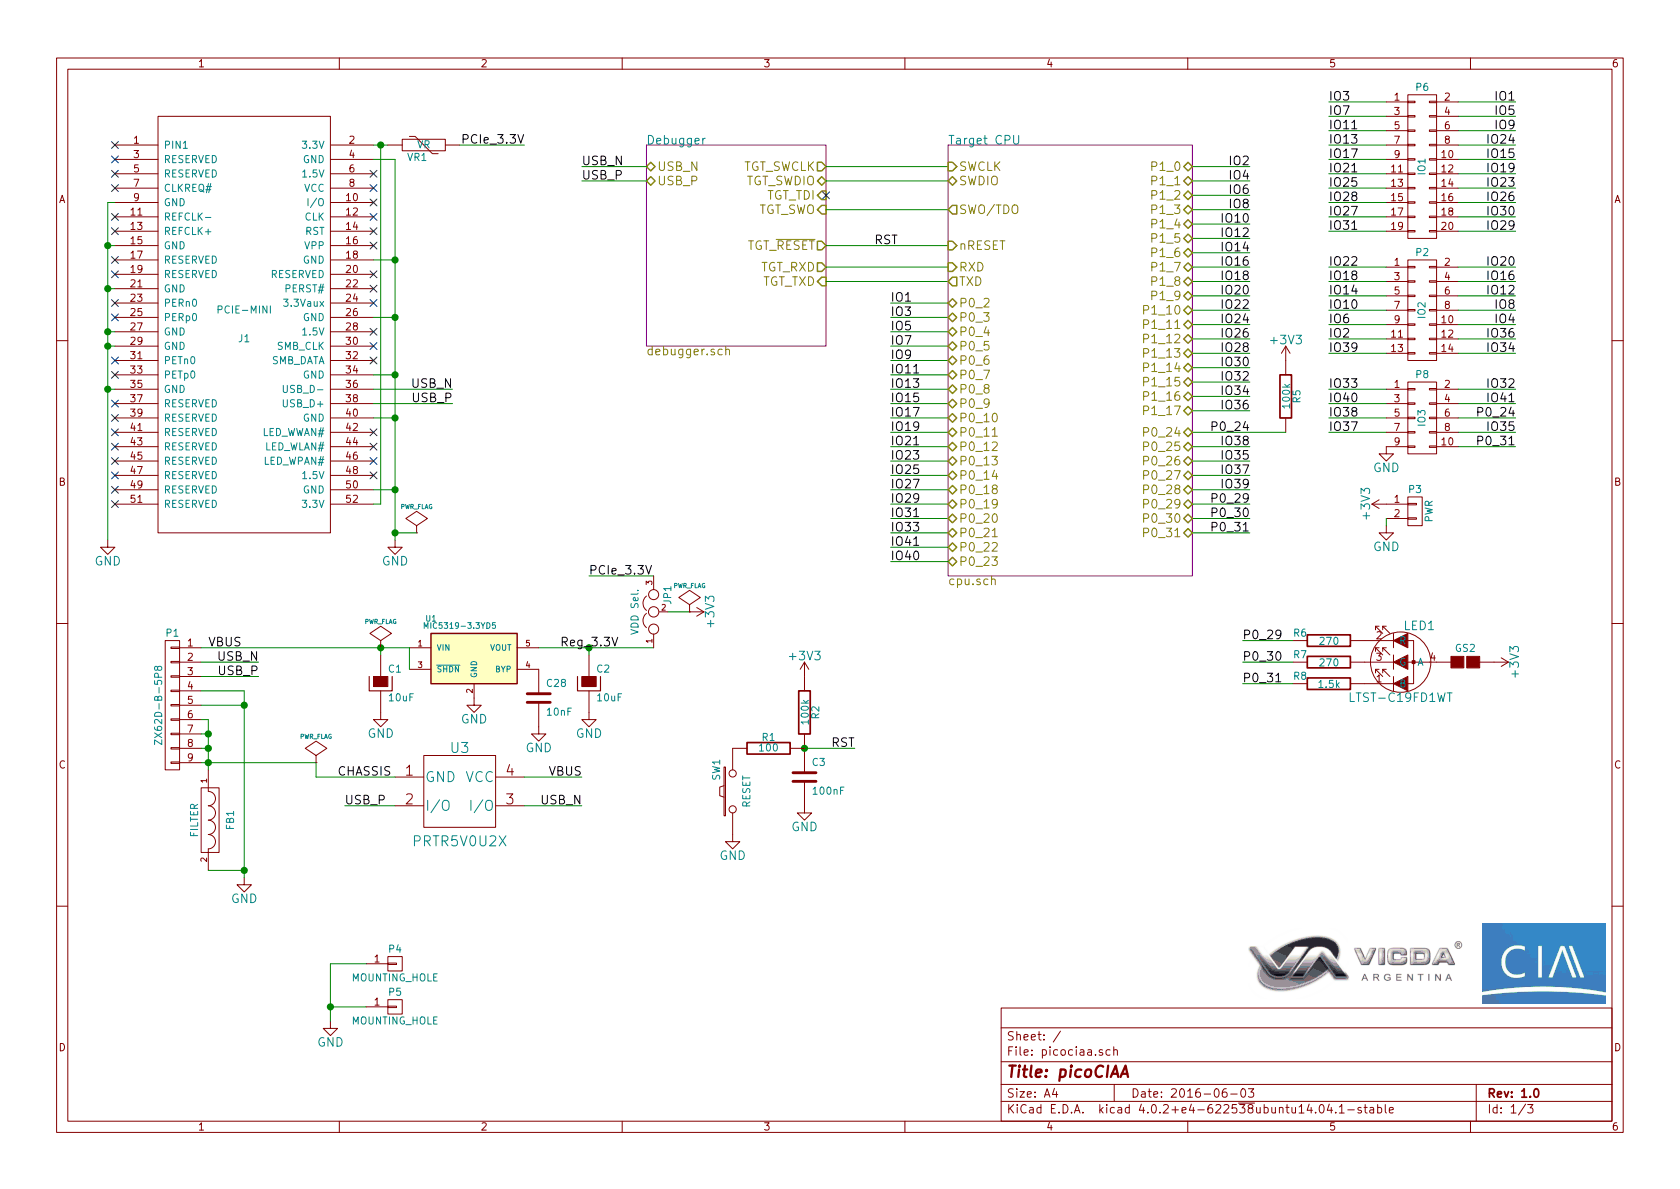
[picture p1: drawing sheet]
EESchema Schematic File Version 2
LIBS:picociaa-rescue
LIBS:power
LIBS:device
LIBS:transistors
LIBS:conn
LIBS:linear
LIBS:regul
LIBS:74xx
LIBS:cmos4000
LIBS:adc-dac
LIBS:memory
LIBS:xilinx
LIBS:microcontrollers
LIBS:dsp
LIBS:microchip
LIBS:analog_switches
LIBS:motorola
LIBS:texas
LIBS:intel
LIBS:audio
LIBS:interface
LIBS:digital-audio
LIBS:philips
LIBS:display
LIBS:cypress
LIBS:siliconi
LIBS:opto
LIBS:atmel
LIBS:contrib
LIBS:valves
LIBS:nxp_armmcu
LIBS:pcie-mini
LIBS:ft2232h
LIBS:lpc54102j512bd64
LIBS:PRTR5V0U2X
LIBS:93c56
LIBS:SMD_Sealing_Glass_Crystal
LIBS:led_arbg
LIBS:sw_push4
LIBS:logo
LIBS:picociaa-cache
EELAYER 25 0
EELAYER END
$Descr A4 11693 8268
encoding utf-8
Sheet 1 3
Title "picoCIAA"
Date "2016-06-03"
Rev "1.0"
Comp ""
Comment1 ""
Comment2 ""
Comment3 ""
Comment4 ""
$EndDescr
$Comp
L PCIE-MINI J1
U 1 1
P 1700 2250
F 0 "J1" H 1700 2150 50  0000 C CNN
F 1 "PCIE-MINI" H 1700 2350 50  0000 C CNN
F 2 "pciestuff:miniPCIeConn" H 1700 2250 50  0001 C CNN
F 3 "DOCUMENTATION" H 1700 850 50  0001 C CNN
	1    1700 2250
	1    0    0    -1  
$EndComp
$Comp
L GND #PWR01
U 1 1
P 750 3750
F 0 "#PWR01" H 750 3500 60  0001 C CNN
F 1 "GND" H 750 3600 60  0000 C CNN
F 2 "" H 750 3750 60  0000 C CNN
F 3 "" H 750 3750 60  0000 C CNN
	1    750  3750
	1    0    0    -1  
$EndComp
Wire Wire Line
	750  1400 750  3750
Wire Wire Line
	750  1400 800  1400
Wire Wire Line
	800  1700 750  1700
Connection ~ 750  1700
Wire Wire Line
	800  2000 750  2000
Connection ~ 750  2000
Wire Wire Line
	800  2300 750  2300
Connection ~ 750  2300
Wire Wire Line
	800  2400 750  2400
Connection ~ 750  2400
Wire Wire Line
	800  2700 750  2700
Connection ~ 750  2700
Wire Wire Line
	2600 1000 2700 1000
Wire Wire Line
	2650 3500 2600 3500
Connection ~ 2650 1000
$Comp
L VR VR1
U 1 1
P 2950 1000
F 0 "VR1" V 3010 954 50  0000 C TNN
F 1 "VR" V 2950 1000 50  0000 C CNN
F 2 "Resistors_SMD:R_1206" H 2950 1000 60  0001 C CNN
F 3 "" H 2950 1000 60  0000 C CNN
	1    2950 1000
	0    1    1    0   
$EndComp
Wire Wire Line
	3200 1000 3650 1000
Wire Wire Line
	2650 1000 2650 3500
$Comp
L GND #PWR02
U 1 1
P 2750 3750
F 0 "#PWR02" H 2750 3500 60  0001 C CNN
F 1 "GND" H 2750 3600 60  0000 C CNN
F 2 "" H 2750 3750 60  0000 C CNN
F 3 "" H 2750 3750 60  0000 C CNN
	1    2750 3750
	1    0    0    -1  
$EndComp
Wire Wire Line
	2750 3400 2600 3400
Wire Wire Line
	2750 1100 2750 3750
Wire Wire Line
	2600 2900 2750 2900
Connection ~ 2750 3400
Wire Wire Line
	2600 2600 2750 2600
Connection ~ 2750 2900
Wire Wire Line
	2600 2200 2750 2200
Connection ~ 2750 2600
Wire Wire Line
	2600 1800 2750 1800
Connection ~ 2750 2200
Wire Wire Line
	2750 1100 2600 1100
Connection ~ 2750 1800
NoConn ~ 800  3500
NoConn ~ 800  3400
NoConn ~ 800  3300
NoConn ~ 800  3200
NoConn ~ 800  3100
NoConn ~ 800  3000
NoConn ~ 800  2900
NoConn ~ 800  2800
NoConn ~ 800  2600
NoConn ~ 800  2500
NoConn ~ 800  2200
NoConn ~ 800  2100
NoConn ~ 800  1900
NoConn ~ 800  1800
NoConn ~ 800  1600
NoConn ~ 800  1500
NoConn ~ 800  1300
NoConn ~ 800  1200
NoConn ~ 800  1100
NoConn ~ 800  1000
NoConn ~ 2600 1200
NoConn ~ 2600 1300
NoConn ~ 2600 1400
NoConn ~ 2600 1500
NoConn ~ 2600 1600
NoConn ~ 2600 1700
NoConn ~ 2600 1900
NoConn ~ 2600 2000
NoConn ~ 2600 2100
NoConn ~ 2600 2300
NoConn ~ 2600 2400
NoConn ~ 2600 2500
NoConn ~ 2600 3000
NoConn ~ 2600 3100
NoConn ~ 2600 3200
NoConn ~ 2600 3300
$Sheet
S 4500 1000 1250 1400
U 55F812BF
F0 "Debugger" 60
F1 "debugger.sch" 60
F2 "USB_N" B L 4500 1150 60 
F3 "USB_P" B L 4500 1250 60 
F4 "TGT_RXD" O R 5750 1850 60 
F5 "TGT_TXD" I R 5750 1950 60 
F6 "TGT_SWCLK" O R 5750 1150 60 
F7 "TGT_SWDIO" B R 5750 1250 60 
F8 "TGT_~RESET~" O R 5750 1700 60 
F9 "TGT_TDI" I R 5750 1350 60 
F10 "TGT_SWO" I R 5750 1450 60 
$EndSheet
$Comp
L CONN_01X09 P1
U 1 1
P 1200 4900
F 0 "P1" H 1200 5400 50  0000 C CNN
F 1 "ZX62D-B-5P8" V 1300 4900 50  0000 C CNN
F 2 "MicroUSB-ZX62AB:USB_microAB_ZX62-AB&B-5PA-11" H 1200 4900 60  0001 C CNN
F 3 "" H 1200 4900 60  0000 C CNN
	1    1200 4900
	-1   0    0    -1  
$EndComp
Wire Wire Line
	2600 2700 3150 2700
Wire Wire Line
	2600 2800 3150 2800
Wire Wire Line
	1800 4600 1400 4600
Wire Wire Line
	1800 4700 1400 4700
$Comp
L GND #PWR03
U 1 1
P 3300 4850
F 0 "#PWR03" H 3300 4600 60  0001 C CNN
F 1 "GND" H 3300 4700 60  0000 C CNN
F 2 "" H 3300 4850 60  0000 C CNN
F 3 "" H 3300 4850 60  0000 C CNN
	1    3300 4850
	1    0    0    -1  
$EndComp
$Comp
L CAPAPOL C1
U 1 1
P 2650 4750
F 0 "C1" H 2700 4850 50  0000 L CNN
F 1 "10uF" H 2700 4650 50  0000 L CNN
F 2 "Capacitors_Tantalum_SMD:TantalC_SizeA_EIA-3216_Reflow" H 2750 4600 30  0001 C CNN
F 3 "" H 2650 4750 300 0000 C CNN
	1    2650 4750
	1    0    0    -1  
$EndComp
Wire Wire Line
	2650 4550 2650 4500
Connection ~ 2650 4500
$Comp
L GND #PWR04
U 1 1
P 2650 4950
F 0 "#PWR04" H 2650 4700 60  0001 C CNN
F 1 "GND" H 2650 4800 60  0000 C CNN
F 2 "" H 2650 4950 60  0000 C CNN
F 3 "" H 2650 4950 60  0000 C CNN
	1    2650 4950
	1    0    0    -1  
$EndComp
$Comp
L CAPAPOL C2
U 1 1
P 4100 4750
F 0 "C2" H 4150 4850 50  0000 L CNN
F 1 "10uF" H 4150 4650 50  0000 L CNN
F 2 "Capacitors_Tantalum_SMD:TantalC_SizeA_EIA-3216_Reflow" H 4200 4600 30  0001 C CNN
F 3 "" H 4100 4750 300 0000 C CNN
	1    4100 4750
	1    0    0    -1  
$EndComp
$Comp
L GND #PWR05
U 1 1
P 4100 4950
F 0 "#PWR05" H 4100 4700 60  0001 C CNN
F 1 "GND" H 4100 4800 60  0000 C CNN
F 2 "" H 4100 4950 60  0000 C CNN
F 3 "" H 4100 4950 60  0000 C CNN
	1    4100 4950
	1    0    0    -1  
$EndComp
Wire Wire Line
	4100 4550 4100 4500
Wire Wire Line
	3750 4500 4550 4500
Connection ~ 4100 4500
$Comp
L +3V3 #PWR06
U 1 1
P 4800 4250
F 0 "#PWR06" H 4800 4100 60  0001 C CNN
F 1 "+3V3" H 4800 4390 60  0000 C CNN
F 2 "" H 4800 4250 60  0000 C CNN
F 3 "" H 4800 4250 60  0000 C CNN
	1    4800 4250
	0    1    1    0   
$EndComp
Wire Wire Line
	4800 4250 4650 4250
Wire Wire Line
	4100 4000 4550 4000
Text Label 3650 1000 2    60   ~ 0
PCIe_3.3V
Text Label 4100 4000 0    60   ~ 0
PCIe_3.3V
$Comp
L FILTER FB1
U 1 1
P 1450 5700
F 0 "FB1" H 1450 5850 50  0000 C CNN
F 1 "FILTER" H 1450 5600 50  0000 C CNN
F 2 "Resistors_SMD:R_0603" H 1450 5700 60  0001 C CNN
F 3 "" H 1450 5700 60  0000 C CNN
	1    1450 5700
	0    1    1    0   
$EndComp
Wire Wire Line
	1400 5000 1450 5000
Wire Wire Line
	1450 5000 1450 5350
Connection ~ 1450 5300
Wire Wire Line
	1400 5200 1450 5200
Connection ~ 1450 5200
Wire Wire Line
	1400 5100 1450 5100
Connection ~ 1450 5100
$Comp
L GND #PWR07
U 1 1
P 1700 6100
F 0 "#PWR07" H 1700 5850 60  0001 C CNN
F 1 "GND" H 1700 5950 60  0000 C CNN
F 2 "" H 1700 6100 60  0000 C CNN
F 3 "" H 1700 6100 60  0000 C CNN
	1    1700 6100
	1    0    0    -1  
$EndComp
Wire Wire Line
	1700 4800 1700 6100
Wire Wire Line
	1700 4900 1400 4900
Wire Wire Line
	1400 4800 1700 4800
Connection ~ 1700 4900
Wire Wire Line
	1450 6050 1700 6050
Connection ~ 1700 6050
Text Label 1450 4500 0    60   ~ 0
VBUS
$Comp
L PRTR5V0U2X U3
U 1 1
P 3200 5500
F 0 "U3" H 3200 5800 70  0000 C CNN
F 1 "PRTR5V0U2X" H 3200 5150 70  0000 C CNN
F 2 "TO_SOT_Packages_SMD:SOT-143" H 4750 4850 60  0001 C CNN
F 3 "" H 4750 4850 60  0000 C CNN
	1    3200 5500
	1    0    0    -1  
$EndComp
Wire Wire Line
	2400 5600 2750 5600
Wire Wire Line
	4050 5600 3650 5600
Text Label 4050 5400 2    60   ~ 0
VBUS
Wire Wire Line
	4050 5400 3650 5400
Wire Wire Line
	1400 5300 2200 5300
Wire Wire Line
	2200 5300 2200 5400
Wire Wire Line
	2200 5400 2750 5400
Text Label 2350 5400 0    60   ~ 0
CHASSIS
Text Label 3150 2700 2    60   ~ 0
USB_N
Wire Wire Line
	4050 1150 4500 1150
Text Label 4050 1250 0    60   ~ 0
USB_P
Wire Wire Line
	4050 1250 4500 1250
Wire Wire Line
	5750 1850 6600 1850
Wire Wire Line
	5750 1950 6600 1950
$Comp
L JUMPER3 JP1
U 1 1
P 4550 4250
F 0 "JP1" H 4600 4150 50  0000 L CNN
F 1 "VDD Sel." H 4550 4350 50  0000 C BNN
F 2 "Pin_Headers:Pin_Header_Straight_1x03_Pitch2.00mm" H 4550 4250 60  0001 C CNN
F 3 "" H 4550 4250 60  0000 C CNN
	1    4550 4250
	0    -1   -1   0   
$EndComp
$Comp
L CONN_02X07 P2
U 1 1
P 9900 2150
F 0 "P2" H 9900 2550 50  0000 C CNN
F 1 "IO2" V 9900 2150 50  0000 C CNN
F 2 "Pin_Headers:Pin_Header_Straight_2x07_Pitch2.00mm" H 9900 1200 60  0001 C CNN
F 3 "" H 9900 1200 60  0000 C CNN
	1    9900 2150
	1    0    0    -1  
$EndComp
Wire Wire Line
	10550 700  10150 700 
$Comp
L C-RESCUE-picociaa C3
U 1 1
P 5600 5400
F 0 "C3" H 5650 5500 50  0000 L CNN
F 1 "100nF" H 5650 5300 50  0000 L CNN
F 2 "Capacitors_SMD:C_0603" H 5638 5250 30  0001 C CNN
F 3 "" H 5600 5400 60  0000 C CNN
	1    5600 5400
	1    0    0    -1  
$EndComp
$Comp
L GND #PWR08
U 1 1
P 5600 5600
F 0 "#PWR08" H 5600 5350 60  0001 C CNN
F 1 "GND" H 5600 5450 60  0000 C CNN
F 2 "" H 5600 5600 60  0000 C CNN
F 3 "" H 5600 5600 60  0000 C CNN
	1    5600 5600
	1    0    0    -1  
$EndComp
$Comp
L R-RESCUE-picociaa R2
U 1 1
P 5600 4950
F 0 "R2" V 5680 4950 50  0000 C CNN
F 1 "100k" V 5607 4951 50  0000 C CNN
F 2 "Resistors_SMD:R_0603" V 5530 4950 30  0001 C CNN
F 3 "" H 5600 4950 30  0000 C CNN
	1    5600 4950
	1    0    0    -1  
$EndComp
$Comp
L +3V3 #PWR09
U 1 1
P 5600 4700
F 0 "#PWR09" H 5600 4550 60  0001 C CNN
F 1 "+3V3" H 5600 4840 60  0000 C CNN
F 2 "" H 5600 4700 60  0000 C CNN
F 3 "" H 5600 4700 60  0000 C CNN
	1    5600 4700
	1    0    0    -1  
$EndComp
Text Label 5950 5200 2    60   ~ 0
RST
Wire Wire Line
	5950 5200 5600 5200
Connection ~ 5600 5200
$Comp
L LED_ARBG LED1
U 1 1
P 9750 4600
F 0 "LED1" H 9620 4850 60  0000 C CNN
F 1 "LTST-C19FD1WT" H 9750 4350 60  0000 C CNN
F 2 "plcc4:PLCC-4" H 9750 4600 60  0001 C CNN
F 3 "" H 9750 4600 60  0000 C CNN
	1    9750 4600
	-1   0    0    -1  
$EndComp
$Comp
L +3V3 #PWR010
U 1 1
P 10400 4600
F 0 "#PWR010" H 10400 4450 60  0001 C CNN
F 1 "+3V3" H 10400 4740 60  0000 C CNN
F 2 "" H 10400 4600 60  0000 C CNN
F 3 "" H 10400 4600 60  0000 C CNN
	1    10400 4600
	0    1    1    0   
$EndComp
$Comp
L GS2 GS2
U 1 1
P 10200 4600
F 0 "GS2" V 10300 4600 50  0000 C CNN
F 1 "GS2" H 10300 4451 40  0001 C CNN
F 2 "Connect:GS2" V 10274 4600 30  0001 C CNN
F 3 "" H 10200 4600 60  0000 C CNN
	1    10200 4600
	0    -1   -1   0   
$EndComp
$Comp
L R-RESCUE-picociaa R6
U 1 1
P 9250 4450
F 0 "R6" V 9200 4250 50  0000 C CNN
F 1 "270" V 9257 4451 50  0000 C CNN
F 2 "Resistors_SMD:R_0603" V 9180 4450 30  0001 C CNN
F 3 "" H 9250 4450 30  0000 C CNN
	1    9250 4450
	0    1    1    0   
$EndComp
$Comp
L R-RESCUE-picociaa R7
U 1 1
P 9250 4600
F 0 "R7" V 9200 4400 50  0000 C CNN
F 1 "270" V 9257 4601 50  0000 C CNN
F 2 "Resistors_SMD:R_0603" V 9180 4600 30  0001 C CNN
F 3 "" H 9250 4600 30  0000 C CNN
	1    9250 4600
	0    1    1    0   
$EndComp
$Comp
L R-RESCUE-picociaa R8
U 1 1
P 9250 4750
F 0 "R8" V 9200 4550 50  0000 C CNN
F 1 "1.5k" V 9257 4751 50  0000 C CNN
F 2 "Resistors_SMD:R_0603" V 9180 4750 30  0001 C CNN
F 3 "" H 9250 4750 30  0000 C CNN
	1    9250 4750
	0    1    1    0   
$EndComp
Wire Wire Line
	8650 4450 9000 4450
Wire Wire Line
	8650 4600 9000 4600
Wire Wire Line
	8650 4750 9000 4750
Text Label 8650 4450 0    60   ~ 0
P0_29
Text Label 8650 4600 0    60   ~ 0
P0_30
$Comp
L R-RESCUE-picociaa R5
U 1 1
P 8950 2750
F 0 "R5" V 9030 2750 50  0000 C CNN
F 1 "100k" V 8957 2751 50  0000 C CNN
F 2 "Resistors_SMD:R_0603" V 8880 2750 30  0001 C CNN
F 3 "" H 8950 2750 30  0000 C CNN
	1    8950 2750
	1    0    0    -1  
$EndComp
$Comp
L +3V3 #PWR011
U 1 1
P 8950 2500
F 0 "#PWR011" H 8950 2350 60  0001 C CNN
F 1 "+3V3" H 8950 2640 60  0000 C CNN
F 2 "" H 8950 2500 60  0000 C CNN
F 3 "" H 8950 2500 60  0000 C CNN
	1    8950 2500
	1    0    0    -1  
$EndComp
Text Label 8650 4750 0    60   ~ 0
P0_31
Wire Wire Line
	8300 3000 8950 3000
Wire Wire Line
	8300 3500 8700 3500
Wire Wire Line
	8300 3600 8700 3600
Wire Wire Line
	8300 3700 8700 3700
Text Label 8700 3700 2    60   ~ 0
P0_31
Text Label 8700 3000 2    60   ~ 0
P0_24
Text Label 8700 3500 2    60   ~ 0
P0_29
Text Label 8700 3600 2    60   ~ 0
P0_30
Text Label 10550 700  2    60   ~ 0
IO1
Wire Wire Line
	9250 700  9650 700 
Text Label 9250 700  0    60   ~ 0
IO3
Wire Wire Line
	10550 800  10150 800 
Text Label 10550 800  2    60   ~ 0
IO5
Wire Wire Line
	9250 800  9650 800 
Text Label 9250 800  0    60   ~ 0
IO7
Wire Wire Line
	10550 900  10150 900 
Text Label 10550 900  2    60   ~ 0
IO9
Wire Wire Line
	9250 900  9650 900 
Text Label 9250 900  0    60   ~ 0
IO11
Wire Wire Line
	9250 1000 9650 1000
Text Label 9250 1000 0    60   ~ 0
IO13
Wire Wire Line
	10550 1100 10150 1100
Text Label 10550 1100 2    60   ~ 0
IO15
Wire Wire Line
	9250 1100 9650 1100
Text Label 9250 1100 0    60   ~ 0
IO17
Wire Wire Line
	10550 1200 10150 1200
Text Label 10550 1200 2    60   ~ 0
IO19
Wire Wire Line
	9250 1200 9650 1200
Text Label 9250 1200 0    60   ~ 0
IO21
Wire Wire Line
	10550 1300 10150 1300
Text Label 10550 1300 2    60   ~ 0
IO23
Wire Wire Line
	10550 1000 10150 1000
Text Label 10550 1000 2    60   ~ 0
IO24
Wire Wire Line
	9250 1300 9650 1300
$Comp
L +3V3 #PWR012
U 1 1
P 9650 3500
F 0 "#PWR012" H 9650 3350 60  0001 C CNN
F 1 "+3V3" H 9650 3640 60  0000 C CNN
F 2 "" H 9650 3500 60  0000 C CNN
F 3 "" H 9650 3500 60  0000 C CNN
	1    9650 3500
	0    -1   -1   0   
$EndComp
$Comp
L CONN_01X02 P3
U 1 1
P 9850 3550
F 0 "P3" H 9850 3700 50  0000 C CNN
F 1 "PWR" V 9950 3550 50  0000 C CNN
F 2 "Pin_Headers:Pin_Header_Straight_1x02_Pitch2.00mm" H 9850 3550 60  0001 C CNN
F 3 "" H 9850 3550 60  0000 C CNN
	1    9850 3550
	1    0    0    -1  
$EndComp
$Comp
L GND #PWR013
U 1 1
P 9650 3650
F 0 "#PWR013" H 9650 3400 60  0001 C CNN
F 1 "GND" H 9650 3500 60  0000 C CNN
F 2 "" H 9650 3650 60  0000 C CNN
F 3 "" H 9650 3650 60  0000 C CNN
	1    9650 3650
	1    0    0    -1  
$EndComp
Wire Wire Line
	9650 3650 9650 3600
Wire Wire Line
	6200 2100 6600 2100
Text Label 6200 2100 0    60   ~ 0
IO1
Wire Wire Line
	6200 2200 6600 2200
Text Label 6200 2200 0    60   ~ 0
IO3
Wire Wire Line
	6200 2300 6600 2300
Text Label 6200 2300 0    60   ~ 0
IO5
Wire Wire Line
	6200 2400 6600 2400
Text Label 6200 2400 0    60   ~ 0
IO7
Wire Wire Line
	6200 2500 6600 2500
Text Label 6200 2500 0    60   ~ 0
IO9
Wire Wire Line
	6200 2600 6600 2600
Text Label 6200 2600 0    60   ~ 0
IO11
Wire Wire Line
	6200 2700 6600 2700
Text Label 6200 2700 0    60   ~ 0
IO13
Wire Wire Line
	6200 2800 6600 2800
Text Label 6200 2800 0    60   ~ 0
IO15
Wire Wire Line
	6200 2900 6600 2900
Text Label 6200 2900 0    60   ~ 0
IO17
Wire Wire Line
	6200 3000 6600 3000
Text Label 6200 3000 0    60   ~ 0
IO19
Wire Wire Line
	6200 3100 6600 3100
Text Label 6200 3100 0    60   ~ 0
IO21
Wire Wire Line
	6200 3200 6600 3200
Text Label 6200 3200 0    60   ~ 0
IO23
Wire Wire Line
	6200 3300 6600 3300
Text Label 6200 3300 0    60   ~ 0
IO25
Wire Wire Line
	6200 3400 6600 3400
Text Label 6200 3400 0    60   ~ 0
IO27
Wire Wire Line
	6200 3500 6600 3500
Text Label 6200 3500 0    60   ~ 0
IO29
Wire Wire Line
	6200 3600 6600 3600
Text Label 6200 3600 0    60   ~ 0
IO31
Wire Wire Line
	6200 3700 6600 3700
Text Label 6200 3700 0    60   ~ 0
IO33
Wire Wire Line
	8700 3200 8300 3200
Text Label 8700 3200 2    60   ~ 0
IO35
Wire Wire Line
	8700 3300 8300 3300
Text Label 8700 3300 2    60   ~ 0
IO37
Wire Wire Line
	8700 3400 8300 3400
Text Label 8700 3400 2    60   ~ 0
IO39
Wire Wire Line
	8700 1150 8300 1150
Text Label 8700 1150 2    60   ~ 0
IO2
Wire Wire Line
	8700 1250 8300 1250
Text Label 8700 1250 2    60   ~ 0
IO4
Wire Wire Line
	8700 1350 8300 1350
Text Label 8700 1350 2    60   ~ 0
IO6
Wire Wire Line
	8700 1450 8300 1450
Text Label 8700 1450 2    60   ~ 0
IO8
Wire Wire Line
	8700 1550 8300 1550
Text Label 8700 1550 2    60   ~ 0
IO10
Wire Wire Line
	8700 1650 8300 1650
Text Label 8700 1650 2    60   ~ 0
IO12
Wire Wire Line
	8700 1750 8300 1750
Text Label 8700 1750 2    60   ~ 0
IO14
Wire Wire Line
	8700 1850 8300 1850
Text Label 8700 1850 2    60   ~ 0
IO16
Wire Wire Line
	8700 1950 8300 1950
Text Label 8700 1950 2    60   ~ 0
IO18
Wire Wire Line
	8700 2050 8300 2050
Text Label 8700 2050 2    60   ~ 0
IO20
Wire Wire Line
	8700 2150 8300 2150
Text Label 8700 2150 2    60   ~ 0
IO22
Wire Wire Line
	8700 2250 8300 2250
Text Label 8700 2250 2    60   ~ 0
IO24
Wire Wire Line
	8700 2350 8300 2350
Text Label 8700 2350 2    60   ~ 0
IO26
Wire Wire Line
	8700 2450 8300 2450
Text Label 8700 2450 2    60   ~ 0
IO28
Wire Wire Line
	8700 2550 8300 2550
Text Label 8700 2550 2    60   ~ 0
IO30
Wire Wire Line
	8700 2650 8300 2650
Text Label 8700 2650 2    60   ~ 0
IO32
Wire Wire Line
	8700 2750 8300 2750
Text Label 8700 2750 2    60   ~ 0
IO34
Wire Wire Line
	8700 2850 8300 2850
Text Label 8700 2850 2    60   ~ 0
IO36
Wire Wire Line
	8700 3100 8300 3100
Text Label 8700 3100 2    60   ~ 0
IO38
$Comp
L PWR_FLAG #FLG014
U 1 1
P 2200 5300
F 0 "#FLG014" H 2200 5395 30  0001 C CNN
F 1 "PWR_FLAG" H 2200 5480 30  0000 C CNN
F 2 "" H 2200 5300 60  0000 C CNN
F 3 "" H 2200 5300 60  0000 C CNN
	1    2200 5300
	1    0    0    -1  
$EndComp
$Comp
L PWR_FLAG #FLG015
U 1 1
P 2650 4500
F 0 "#FLG015" H 2650 4595 30  0001 C CNN
F 1 "PWR_FLAG" H 2650 4680 30  0000 C CNN
F 2 "" H 2650 4500 60  0000 C CNN
F 3 "" H 2650 4500 60  0000 C CNN
	1    2650 4500
	1    0    0    -1  
$EndComp
$Comp
L PWR_FLAG #FLG016
U 1 1
P 4800 4250
F 0 "#FLG016" H 4800 4345 30  0001 C CNN
F 1 "PWR_FLAG" H 4800 4430 30  0000 C CNN
F 2 "" H 4800 4250 60  0000 C CNN
F 3 "" H 4800 4250 60  0000 C CNN
	1    4800 4250
	1    0    0    -1  
$EndComp
$Comp
L PWR_FLAG #FLG017
U 1 1
P 2900 3700
F 0 "#FLG017" H 2900 3795 30  0001 C CNN
F 1 "PWR_FLAG" H 2900 3880 30  0000 C CNN
F 2 "" H 2900 3700 60  0000 C CNN
F 3 "" H 2900 3700 60  0000 C CNN
	1    2900 3700
	1    0    0    -1  
$EndComp
Wire Wire Line
	2900 3700 2750 3700
Connection ~ 2750 3700
$Comp
L CONN_01X01 P4
U 1 1
P 2750 6700
F 0 "P4" H 2750 6800 50  0000 C CNN
F 1 "MOUNTING_HOLE" H 2750 6600 50  0000 C CNN
F 2 "footprints:PIN_ARRAY_1" H 2750 6700 60  0001 C CNN
F 3 "" H 2750 6700 60  0000 C CNN
	1    2750 6700
	1    0    0    -1  
$EndComp
$Comp
L GND #PWR018
U 1 1
P 2300 7100
F 0 "#PWR018" H 2300 6850 60  0001 C CNN
F 1 "GND" H 2300 6950 60  0000 C CNN
F 2 "" H 2300 7100 60  0000 C CNN
F 3 "" H 2300 7100 60  0000 C CNN
	1    2300 7100
	1    0    0    -1  
$EndComp
Wire Wire Line
	2300 6700 2300 7100
Wire Wire Line
	2300 6700 2550 6700
Wire Wire Line
	2550 7000 2300 7000
Connection ~ 2300 7000
$Comp
L CONN_01X01 P5
U 1 1
P 2750 7000
F 0 "P5" H 2750 7100 50  0000 C CNN
F 1 "MOUNTING_HOLE" H 2750 6900 50  0000 C CNN
F 2 "footprints:PIN_ARRAY_1" H 2750 7000 60  0001 C CNN
F 3 "" H 2750 7000 60  0000 C CNN
	1    2750 7000
	1    0    0    -1  
$EndComp
Wire Wire Line
	9250 1850 9650 1850
Text Label 9250 1850 0    60   ~ 0
IO22
Wire Wire Line
	10550 1850 10150 1850
Text Label 10550 1850 2    60   ~ 0
IO20
Wire Wire Line
	9250 1950 9650 1950
Text Label 9250 1950 0    60   ~ 0
IO18
Wire Wire Line
	10550 1950 10150 1950
Text Label 10550 1950 2    60   ~ 0
IO16
Wire Wire Line
	9250 2050 9650 2050
Text Label 9250 2050 0    60   ~ 0
IO14
Wire Wire Line
	10550 2050 10150 2050
Text Label 10550 2050 2    60   ~ 0
IO12
Wire Wire Line
	9250 2150 9650 2150
Text Label 9250 2150 0    60   ~ 0
IO10
Wire Wire Line
	10550 2150 10150 2150
Text Label 10550 2150 2    60   ~ 0
IO8
Wire Wire Line
	9250 2250 9650 2250
Text Label 9250 2250 0    60   ~ 0
IO6
Wire Wire Line
	10550 2250 10150 2250
Text Label 10550 2250 2    60   ~ 0
IO4
Wire Wire Line
	9250 2350 9650 2350
Text Label 9250 2350 0    60   ~ 0
IO2
Wire Wire Line
	10550 2350 10150 2350
Text Label 10550 2350 2    60   ~ 0
IO36
Wire Wire Line
	10550 2450 10150 2450
Text Label 10550 2450 2    60   ~ 0
IO34
Wire Wire Line
	9250 2450 9650 2450
Text Label 9250 2450 0    60   ~ 0
IO39
$Comp
L APE8865Y5-12-HF-3 U1
U 1 1
P 3300 4550
F 0 "U1" H 3000 4800 40  0000 C CNN
F 1 "MIC5319-3.3YD5" H 3200 4750 40  0000 C CNN
F 2 "TO_SOT_Packages_SMD:SOT-23-5" H 3300 4650 35  0001 C CIN
F 3 "" H 3300 4550 60  0000 C CNN
	1    3300 4550
	1    0    0    -1  
$EndComp
Wire Wire Line
	2850 4500 2850 4650
$Comp
L C-RESCUE-picociaa C28
U 1 1
P 3750 4850
F 0 "C28" H 3800 4950 50  0000 L CNN
F 1 "10nF" H 3800 4750 50  0000 L CNN
F 2 "Capacitors_SMD:C_0603" H 3788 4700 30  0001 C CNN
F 3 "" H 3750 4850 60  0000 C CNN
	1    3750 4850
	1    0    0    -1  
$EndComp
$Comp
L GND #PWR019
U 1 1
P 3750 5050
F 0 "#PWR019" H 3750 4800 60  0001 C CNN
F 1 "GND" H 3750 4900 60  0000 C CNN
F 2 "" H 3750 5050 60  0000 C CNN
F 3 "" H 3750 5050 60  0000 C CNN
	1    3750 5050
	1    0    0    -1  
$EndComp
$Comp
L GND #PWR020
U 1 1
P 5100 5800
F 0 "#PWR020" H 5100 5550 60  0001 C CNN
F 1 "GND" H 5100 5650 60  0000 C CNN
F 2 "" H 5100 5800 60  0000 C CNN
F 3 "" H 5100 5800 60  0000 C CNN
	1    5100 5800
	1    0    0    -1  
$EndComp
$Comp
L SW_PUSH SW1
U 1 1
P 5100 5500
F 0 "SW1" H 5250 5610 50  0000 C CNN
F 1 "RESET" H 5100 5400 50  0000 C CNN
F 2 "Buttons_Switches_SMD:SW_SPST_FSMSM" H 5100 5500 60  0001 C CNN
F 3 "" H 5100 5500 60  0000 C CNN
	1    5100 5500
	0    -1   -1   0   
$EndComp
$Comp
L R-RESCUE-picociaa R1
U 1 1
P 5350 5200
F 0 "R1" V 5430 5200 50  0000 C CNN
F 1 "100" V 5357 5201 50  0000 C CNN
F 2 "Resistors_SMD:R_0603" V 5280 5200 30  0001 C CNN
F 3 "" H 5350 5200 30  0000 C CNN
	1    5350 5200
	0    -1   -1   0   
$EndComp
Wire Wire Line
	10550 2900 10150 2900
Text Label 9250 3000 0    60   ~ 0
IO37
Wire Wire Line
	10550 3100 10150 3100
Text Label 10550 3000 2    60   ~ 0
IO35
Wire Wire Line
	10550 3000 10150 3000
Text Label 9250 2900 0    60   ~ 0
IO38
Text Label 10550 2900 2    60   ~ 0
P0_24
Wire Wire Line
	10550 2800 10150 2800
Text Label 9250 2700 0    60   ~ 0
IO33
Wire Wire Line
	9250 3000 9650 3000
Text Label 9250 1600 0    60   ~ 0
IO31
Wire Wire Line
	9250 1600 9650 1600
Text Label 10550 2700 2    60   ~ 0
IO32
Wire Wire Line
	9250 2900 9650 2900
Text Label 10550 1600 2    60   ~ 0
IO29
Wire Wire Line
	10550 1600 10150 1600
Text Label 10550 1500 2    60   ~ 0
IO30
Wire Wire Line
	10550 1500 10150 1500
Text Label 9250 1400 0    60   ~ 0
IO28
Text Label 9250 1500 0    60   ~ 0
IO27
Wire Wire Line
	9250 1500 9650 1500
Text Label 9250 1300 0    60   ~ 0
IO25
$Comp
L GND #PWR021
U 1 1
P 9650 3100
F 0 "#PWR021" H 9650 2850 60  0001 C CNN
F 1 "GND" H 9650 2950 60  0000 C CNN
F 2 "" H 9650 3100 60  0000 C CNN
F 3 "" H 9650 3100 60  0000 C CNN
	1    9650 3100
	1    0    0    -1  
$EndComp
Text Label 4050 1150 0    60   ~ 0
USB_N
Text Label 3150 2800 2    60   ~ 0
USB_P
Text Label 1800 4600 2    60   ~ 0
USB_N
Text Label 4050 5600 2    60   ~ 0
USB_N
Text Label 1800 4700 2    60   ~ 0
USB_P
Text Label 2400 5600 0    60   ~ 0
USB_P
Wire Wire Line
	1400 4500 2850 4500
Wire Wire Line
	5750 1700 6600 1700
NoConn ~ 5750 1350
Wire Wire Line
	5750 1150 6600 1150
Wire Wire Line
	5750 1250 6600 1250
Wire Wire Line
	6600 1450 5750 1450
$Sheet
S 6600 1000 1700 3000
U 55F814A2
F0 "Target CPU" 60
F1 "cpu.sch" 60
F2 "RXD" I L 6600 1850 60 
F3 "TXD" O L 6600 1950 60 
F4 "nRESET" I L 6600 1700 60 
F5 "P1_3" B R 8300 1450 60 
F6 "P1_4" B R 8300 1550 60 
F7 "P1_5" B R 8300 1650 60 
F8 "P1_6" B R 8300 1750 60 
F9 "P1_7" B R 8300 1850 60 
F10 "P1_8" B R 8300 1950 60 
F11 "P1_9" B R 8300 2050 60 
F12 "P1_10" B R 8300 2150 60 
F13 "P1_11" B R 8300 2250 60 
F14 "P1_12" B R 8300 2350 60 
F15 "P1_13" B R 8300 2450 60 
F16 "P1_14" B R 8300 2550 60 
F17 "P1_15" B R 8300 2650 60 
F18 "P1_16" B R 8300 2750 60 
F19 "P1_17" B R 8300 2850 60 
F20 "P1_0" B R 8300 1150 60 
F21 "P0_2" B L 6600 2100 60 
F22 "P1_1" B R 8300 1250 60 
F23 "P1_2" B R 8300 1350 60 
F24 "P0_3" B L 6600 2200 60 
F25 "P0_4" B L 6600 2300 60 
F26 "P0_5" B L 6600 2400 60 
F27 "P0_6" B L 6600 2500 60 
F28 "P0_7" B L 6600 2600 60 
F29 "P0_8" B L 6600 2700 60 
F30 "P0_9" B L 6600 2800 60 
F31 "P0_10" B L 6600 2900 60 
F32 "P0_11" B L 6600 3000 60 
F33 "P0_12" B L 6600 3100 60 
F34 "P0_13" B L 6600 3200 60 
F35 "P0_21" B L 6600 3700 60 
F36 "P0_22" B L 6600 3800 60 
F37 "P0_23" B L 6600 3900 60 
F38 "P0_25" B R 8300 3100 60 
F39 "P0_26" B R 8300 3200 60 
F40 "P0_27" B R 8300 3300 60 
F41 "P0_28" B R 8300 3400 60 
F42 "P0_24" B R 8300 3000 60 
F43 "P0_29" B R 8300 3500 60 
F44 "P0_30" B R 8300 3600 60 
F45 "P0_31" B R 8300 3700 60 
F46 "P0_14" B L 6600 3300 60 
F47 "SWO/TDO" O L 6600 1450 60 
F48 "SWCLK" I L 6600 1150 60 
F49 "SWDIO" B L 6600 1250 60 
F50 "P0_18" B L 6600 3400 60 
F51 "P0_19" B L 6600 3500 60 
F52 "P0_20" B L 6600 3600 60 
$EndSheet
$Comp
L CONN_02X05 P8
U 1 1
P 9900 2900
F 0 "P8" H 9900 3200 50  0000 C CNN
F 1 "IO3" V 9900 2900 50  0000 C CNN
F 2 "Pin_Headers:Pin_Header_Straight_2x05_Pitch2.00mm" H 9900 1700 50  0001 C CNN
F 3 "" H 9900 1700 50  0000 C CNN
	1    9900 2900
	1    0    0    -1  
$EndComp
Wire Wire Line
	6200 3800 6600 3800
Text Label 6200 3900 0    60   ~ 0
IO40
Wire Wire Line
	6200 3900 6600 3900
Wire Wire Line
	9250 2700 9650 2700
Text Label 9250 2800 0    60   ~ 0
IO40
Wire Wire Line
	10550 2700 10150 2700
Text Label 10550 3100 2    60   ~ 0
P0_31
Wire Wire Line
	9650 2800 9250 2800
Text Label 6250 1700 2    60   ~ 0
RST
$Comp
L CONN_02X10 P6
U 1 1
P 9900 1150
F 0 "P6" H 9900 1700 50  0000 C CNN
F 1 "IO1" V 9900 1150 50  0000 C CNN
F 2 "Pin_Headers:Pin_Header_Straight_2x10_Pitch2.00mm" H 9900 -50 50  0001 C CNN
F 3 "" H 9900 -50 50  0000 C CNN
	1    9900 1150
	1    0    0    -1  
$EndComp
Text Label 10550 1400 2    60   ~ 0
IO26
Wire Wire Line
	10550 1400 10150 1400
Wire Wire Line
	9250 1400 9650 1400
Text Label 6200 3800 0    60   ~ 0
IO41
Text Label 10550 2800 2    60   ~ 0
IO41
Text Label 3900 4500 0    60   ~ 0
Reg_3.3V
$EndSCHEMATC
